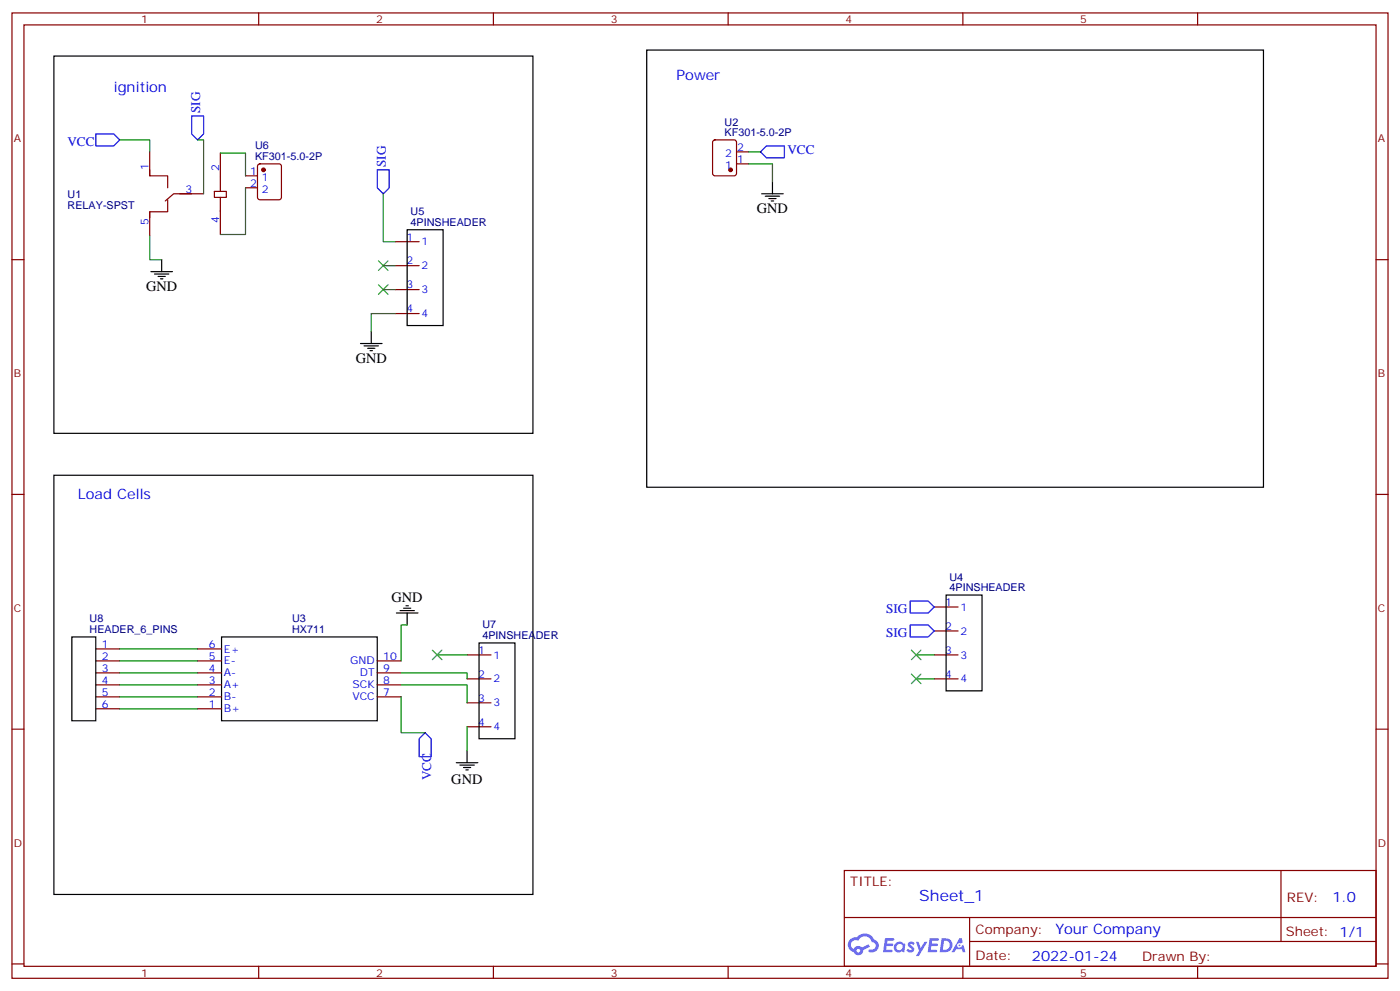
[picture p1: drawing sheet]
<svg xmlns="http://www.w3.org/2000/svg" width="412mm" height="292mm" viewBox="0 0 412 292" stroke-linecap="round" stroke-linejoin="round" font-family="sans-serif">
<g fill="none" stroke="#870000" stroke-width=".35">
<path d="M3.5 3.8h405.4v284.3h-405.4zM7.1 7.3h398.2v277.3h-398.2zM76.2 3.8v3.5M145.3 3.8v3.5M214.5 3.8v3.5M283.6 3.8v3.5M352.8 3.8v3.5M3.5 76.5h3.6M405.3 76.5h3.6M3.5 145.6h3.6M405.3 145.6h3.6M3.5 214.8h3.6"/>
<path d="M405.3 214.8h3.6M248.7 256.4h156.6v28.2h-156.6zM377.3 256.4v20.9M248.7 270.2h156.5M285.6 277.3h119.6M285.6 270.2v14.2M3.5 283.9h3.6M76.2 284.6v3.5M145.3 284.6v3.5M214.5 284.6v3.5M283.6 284.6v3.5M352.8 284.6v3.5"/>
<path d="M405.3 283.9h3.6"/>
</g>
<g fill="#5487ff">
<path d="M267.7 277.6a1.22 1.22 0 0 1 1.7 .2l-.4 .6a.47 .47 0 0 0-.3-.4 .47 .47 0 0 0-.5 .2l.1 .2a1.14 1.14 0 0 1 .8 1.8 1.14 1.14 0 0 1-1.9 0l-.2-.2 .5-.6 .7 .5a.29 .29 0 0 0 .3-.3 .29 .29 0 0 0-.2-.3 1.04 1.04 0 0 1-.6-1.7z"/>
<path d="M260.7 276.3h2.4l.3 .2-.2 .5-1.8 .1-.1 .8h1.5l.3 .4-.3 .4h-1.6l-.2 1.1h1.7l.2 .3-.2 .3-2.6 .1z"/>
<path d="M273.8 276.3h2.4l.3 .2-.1 .5-1.8 .1-.2 .8h1.6l.3 .4-.4 .4h-1.6l-.1 1.1h1.7l.2 .3-.2 .3-2.6 .1z"/>
<path d="M282.6 276.3h.7l.3 1.3-.6 .3a.69 .69 0 0 0-1 .3 .69 .69 0 0 0 .4 .9 .69 .69 0 0 0 .9-.6l.5-.2 .6 2.2h-.8l-.2-.9h-1.8l-.5 .9h-.8z"/>
<path d="M269.8 277.4h.8l.6 1.8 1.1-1.8h.9l-2.6 4.2h-.8l.9-1.5z"/>
<path d="M277.4 276.3l-.6 4.2h1.3a2.11 2.11 0 0 0 2.5-2.1 2.11 2.11 0 0 0-2.5-2.1zM278.1 277.1a1.39 1.39 0 0 1 1.7 1.4 1.39 1.39 0 0 1-1.8 1.3h-.3z"/>
<path d="M263.7 277.9a1.54 1.54 0 0 0-.1 2.2 1.54 1.54 0 0 0 2.2 .1l.6 .3 .3-2.3-.2-.3h-.4a1.49 1.49 0 0 0-2.4 0zM264 278.9a.94 .94 0 0 1 1.8 0 .94 .94 0 0 1-1.8 0z"/>
<path d="M250.4 276.7a2.18 2.18 0 0 0 1.1 3.7 1.44 1.44 0 0 0 1.6 .9 1.44 1.44 0 0 0 1.2-1.4l2-1.1-.5-.7-1.9 1a1.47 1.47 0 0 0-2.4 .4 1.39 1.39 0 0 1-.7-1.9 1.39 1.39 0 0 1 2-.5 2.12 2.12 0 0 1 2.2-1.3 2.12 2.12 0 0 1 1.9 1.7 1.14 1.14 0 0 1 1.1 1.4 1.14 1.14 0 0 1-1.7 .7 .43 .43 0 0 0-.5 .4 .43 .43 0 0 0 .4 .5 1.98 1.98 0 0 0 2.5-1.2 1.98 1.98 0 0 0-1.2-2.6 3.1 3.1 0 0 0-5.3-.6l-.9 .1zM252.3 280a.55 .55 0 0 1 1.1 0 .55 .55 0 0 1-1.1 0z"/>
<circle cx="282.6" cy="278.4" r=".26"/>
</g>
<g fill="none" stroke="#870000" stroke-width=".35">
<path d="M44.1 50v1.8h5.3v3.5M44.1 44.7v7.1M49.4 58.8v3.6h-5.3v1.7M52.9 57.1h7.1M56.4 57.1h-5.2l-2.5 2.1M63.1 56.4h3.6v1.7h-3.6zM64.9 45.1v11.3M64.9 58.1v11M72.3 51.8h3.5M72.3 55.3h3.5M76.1 48.5l.5-.2h5.6l.6 .4 .1 9.4-.5 .7h-5.8l-.7-.4-.1-9.4zM210.1 41.4l.5-.2h5.7l.6 .4 .1 9.5-.5 .6-5.9 .1-.6-.5-.1-9.4z"/>
<path d="M217 48.3h3.5M217 44.7h3.5M44.1 62.4v7M116.4 71.2h7.1M116.4 78.2h7.1M116.4 85.3h7.1M116.4 92.4h7.1M275.2 178.8h7M28.2 194.7h7.1M28.2 198.2h7.1M28.2 191.1h7.1M58.2 194.7h7.1"/>
<path d="M58.2 198.2h7.1M58.2 191.1h7.1M111.1 194.7h7.1M111.1 198.2h7.1M137.6 192.9h7M137.6 200h7M275.2 185.8h7M275.2 192.9h7M275.2 200h7M28.2 201.7h7.1M28.2 205.2h7.1M28.2 208.8h7.1"/>
<path d="M58.2 201.7h7.1M58.2 205.2h7.1M58.2 208.8h7.1M111.1 201.7h7.1M111.1 205.2h7.1M137.6 207h7M137.6 214.1h7"/>
</g>
<g fill="#870000" stroke="#870000" stroke-width=".35">
<circle cx="215.2" cy="50" r=".53"/>
<circle cx="77.6" cy="50" r=".53"/>
</g>
<g fill="none" stroke="#000" stroke-width=".35">
<path d="M15.9 16.5h141.1v111.1h-141.1zM190.5 14.7h181.7v128.8h-181.7zM224.4 57.1h6.3M225.4 57.8h4.3M226.5 58.5h2.1M227.2 59.2h.7M227.5 53.6v3.5M47.6 76.5v3.5M119.9 67.7h10.6v28.2h-10.6zM44.4 80h6.4M45.5 80.7h4.2M46.6 81.4h2.1"/>
<path d="M47.3 82.1h.7M109.4 97.6v3.6M106.2 101.2h6.3M107.2 101.9h4.3M108.3 102.6h2.1M109 103.3h.7M15.9 140h141.1v123.5h-141.1zM117.8 179.8h4.3M118.9 179.1h2.1M119.6 178.4h.7M278.7 175.3h10.6v28.2h-10.6zM21.2 187.6h7v24.7h-7z"/>
<path d="M65.3 187.6h45.8v24.7h-45.8zM116.8 180.6h6.3M119.9 180.6v3.5M141.1 189.4h10.6v28.2h-10.6zM134.4 224.6h6.4M135.5 225.4h4.2M136.5 226.1h2.1M137.2 226.8h.7M137.6 221.1v3.5"/>
</g>
<g fill="none" stroke="#008700" stroke-width=".35">
<path d="M35.3 41.2h8.8v3.5M58.2 41.2h1.8v15.9M64.9 45.1h7.4v6.7M72.3 55.3v13.8h-7.4M112.9 57.1v14.1h3.5M220.5 48.3h7v5.3M220.5 44.7h3.5M44.1 69.4v7.1h3.5M112.9 78.2h3.5M112.9 85.3h3.5M116.4 92.4h-7v5.2M35.3 191.1h22.9"/>
<path d="M35.3 194.7h22.9M35.3 198.2h22.9M118.2 198.2h19.4v1.8M119.9 184.1h-1.7v10.6M128.8 192.9h8.8M269.9 192.9h5.3M269.9 200h5.3M35.3 201.7h22.9M35.3 205.2h22.9M35.3 208.8h22.9M118.2 201.7h19.4v5.3M118.2 205.2v10.6h7"/>
<path d="M137.6 214.1v7"/>
</g>
<path d="M28.2 39.4h5.3l1.8 1.8-1.8 1.8h-5.3zM56.4 34.1h3.6v5.3l-1.8 1.8-1.8-1.8zM111.1 50h3.6v5.3l-1.8 1.8-1.8-1.8zM224 44.7l1.8-1.7h5.3v3.5h-5.3zM268.1 177h5.3l1.8 1.8-1.8 1.8h-5.3zM268.1 184.1h5.3l1.8 1.7-1.8 1.8h-5.3zM125.2 215.8l1.8 1.8v5.3h-3.5v-5.3z" fill="none" stroke="#00f" stroke-width=".35"/>
<path d="M111.5 76.8l2.8 2.9M114.3 76.8l-2.8 2.9M111.5 83.9l2.8 2.8M114.3 83.9l-2.8 2.8M127.4 191.5l2.8 2.8M130.2 191.5l-2.8 2.8M268.5 191.5l2.8 2.8M268.5 198.5l2.8 2.9M271.3 191.5l-2.8 2.8M271.3 198.5l-2.8 2.9" fill="none" stroke="#3c3" stroke-width=".35"/>
<text font-size="4.6" fill="#00f" x="270.8" y="265.4">Sheet_1</text>
<g font-size="4.2" fill="#00f">
<text x="199.3" y="23.6">Power</text>
<text x="33.5" y="27.1">ignition</text>
<text x="22.9" y="147">Load Cells</text>
<text x="392.5" y="265.7">1.0</text>
<text x="310.9" y="275.2">Your Company</text>
<text x="304" y="283">2022-01-24</text>
</g>
<g font-size="4.2">
<text x="223" y="62.7">GND</text>
<text x="43" y="85.7">GND</text>
<text x="104.8" y="106.8">GND</text>
<text x="115.3" y="177.2">GND</text>
<text x="132.9" y="230.8">GND</text>
</g>
<g font-size="3.9" fill="#00f">
<text x="58.9" y="33.3" transform="rotate(-90 58.9 33.3)">SIG</text>
<text x="19.9" y="43">VCC</text>
<text x="232" y="45.4">VCC</text>
<text x="113.6" y="49.1" transform="rotate(-90 113.6 49.1)">SIG</text>
<text x="261.1" y="180.5">SIG</text>
<text x="261.1" y="187.6">SIG</text>
<text x="127" y="229.9" transform="rotate(-90 127 229.9)">VCC</text>
</g>
<g font-size="3.9" fill="#800">
<text x="250.5" y="261">TITLE:</text>
<text x="379.1" y="265.7">REV:</text>
<text x="287.4" y="275.2">Company:</text>
<text x="378.7" y="275.8">Sheet: 1/1</text>
<text x="287.4" y="282.9">Date:</text>
<text x="336.4" y="282.9">Drawn By:</text>
</g>
<g font-size="3.2" fill="#800">
<text x="41.6" y="6.8">1</text>
<text x="110.8" y="6.8">2</text>
<text x="179.9" y="6.8">3</text>
<text x="249.1" y="6.8">4</text>
<text x="318.2" y="6.8">5</text>
<text x="4.1" y="41.9">A</text>
<text x="405.9" y="41.9">A</text>
<text x="4.1" y="111.1">B</text>
<text x="405.9" y="111.1">B</text>
<text x="4.1" y="180.2">C</text>
<text x="405.9" y="180.2">C</text>
<text x="4.1" y="249.3">D</text>
<text x="405.9" y="249.3">D</text>
<text x="41.6" y="287.6">1</text>
<text x="110.8" y="287.6">2</text>
<text x="179.9" y="287.6">3</text>
<text x="249.1" y="287.6">4</text>
<text x="318.2" y="287.6">5</text>
</g>
<g font-size="3.2" fill="#000080">
<text x="213.4" y="40.1">KF301-5.0-2P</text>
<text x="213.4" y="37">U2</text>
<text x="75.2" y="47.2">KF301-5.0-2P</text>
<text x="75.2" y="44">U6</text>
<text x="19.9" y="58.4">U1</text>
<text x="19.9" y="61.5">RELAY-SPST</text>
<text x="121" y="63.4">U5</text>
<text x="121" y="66.5">4PINSHEADER</text>
<text x="279.7" y="171">U4</text>
<text x="279.7" y="174.1">4PINSHEADER</text>
<text x="26.4" y="183.3">U8</text>
<text x="86" y="183.3">U3</text>
<text x="142.1" y="185.1">U7</text>
<text x="26.4" y="186.5">HEADER_6_PINS</text>
<text x="86" y="186.5">HX711</text>
<text x="142.1" y="188.2">4PINSHEADER</text>
</g>
<g font-size="3.2" fill="#00f">
<text x="213.6" y="46.1">2</text>
<text x="217.1" y="47.9">1</text>
<text x="217.1" y="44.4">2</text>
<text x="43.7" y="50" transform="rotate(-90 43.7 50)">1</text>
<text x="64.6" y="50.4" transform="rotate(-90 64.6 50.4)">2</text>
<text x="73.7" y="51.4">1</text>
<text x="77.2" y="53.2">1</text>
<text x="213.6" y="49.7">1</text>
<text x="54.7" y="56.7">3</text>
<text x="73.7" y="55">2</text>
<text x="77.2" y="56.7">2</text>
<text x="64.6" y="65.8" transform="rotate(-90 64.6 65.8)">4</text>
<text x="43.7" y="66.2" transform="rotate(-90 43.7 66.2)">5</text>
<text x="119.7" y="70.8">1</text>
<text x="119.7" y="77.9">2</text>
<text x="124.2" y="72.2">1</text>
<text x="124.2" y="79.3">2</text>
<text x="119.7" y="84.9">3</text>
<text x="124.2" y="86.4">3</text>
<text x="119.7" y="92">4</text>
<text x="124.2" y="93.4">4</text>
<text x="278.4" y="178.4">1</text>
<text x="282.9" y="179.8">1</text>
<text x="278.4" y="185.5">2</text>
<text x="30" y="190.8">1</text>
<text x="61.5" y="190.8">6</text>
<text x="282.9" y="186.9">2</text>
<text x="30" y="194.3">2</text>
<text x="30" y="197.8">3</text>
<text x="61.5" y="197.8">4</text>
<text x="61.5" y="194.3">5</text>
<text x="66" y="195.7">E-</text>
<text x="66" y="192.2">E+</text>
<text x="103.1" y="195.7">GND</text>
<text x="112.9" y="194.3">10</text>
<text x="112.9" y="197.8">9</text>
<text x="140.9" y="192.5">1</text>
<text x="145.3" y="194">1</text>
<text x="278.4" y="192.5">3</text>
<text x="282.9" y="194">3</text>
<text x="30" y="201.4">4</text>
<text x="61.5" y="201.4">3</text>
<text x="66" y="202.8">A+</text>
<text x="66" y="199.2">A-</text>
<text x="103.8" y="202.8">SCK</text>
<text x="106" y="199.2">DT</text>
<text x="112.9" y="201.4">8</text>
<text x="140.9" y="199.6">2</text>
<text x="145.3" y="201">2</text>
<text x="278.4" y="199.6">4</text>
<text x="282.9" y="201">4</text>
<text x="30" y="204.9">5</text>
<text x="30" y="208.4">6</text>
<text x="61.5" y="208.4">1</text>
<text x="61.5" y="204.9">2</text>
<text x="66" y="209.8">B+</text>
<text x="66" y="206.3">B-</text>
<text x="103.8" y="206.3">VCC</text>
<text x="112.9" y="204.9">7</text>
<text x="140.9" y="206.7">3</text>
<text x="145.3" y="208.1">3</text>
<text x="140.9" y="213.7">4</text>
<text x="145.3" y="215.1">4</text>
</g>
</svg>
